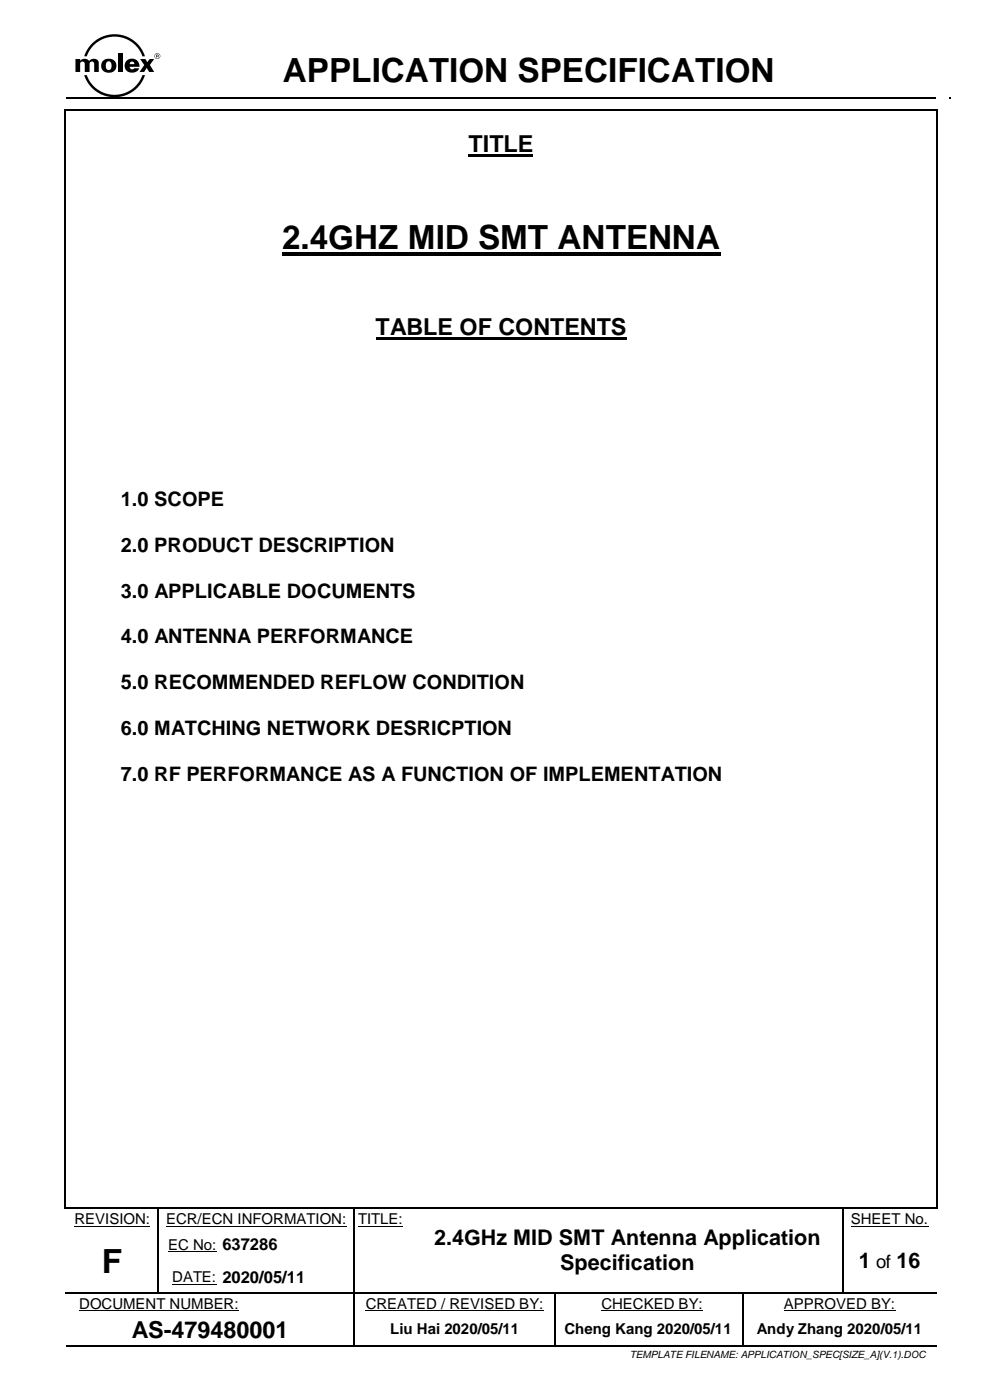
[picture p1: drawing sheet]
<svg xmlns="http://www.w3.org/2000/svg" width="210mm" height="297mm" viewBox="0 0 210 297" stroke-linecap="round" stroke-linejoin="round" font-family="sans-serif">
<g fill="#000">
<path d="M16 12.5h1v.4l.1-.1a1.28 1.28 0 0 1 1.8 .1 1.16 1.16 0 0 1 2.1 .3v2.1h-1v-1.8a.49 .49 0 0 0-.5-.4 .49 .49 0 0 0-.5 .4v1.8h-1v-1.8a.49 .49 0 0 0-.5-.4 .49 .49 0 0 0-.5 .4v1.8h-1z" fill-rule="evenodd"/>
<path d="M22.7 13.1h.1a.74 .74 0 0 1 .8 .2 .74 .74 0 0 1 .1 .8 .62 .62 0 0 1-.6 .8 .62 .62 0 0 1-.7-.8l.1-.5zM21.8 13a1.59 1.59 0 0 0 1 2.4 1.59 1.59 0 0 0 1.9-1.8 1.71 1.71 0 0 0-2.9-.6z" fill-rule="evenodd"/>
<path d="M19.5 9.3a6.8 6.8 0 0 1 11.3 2.6h-.6a6.3 6.3 0 0 0-5.9-4.1 6.3 6.3 0 0 0-5.9 4.1h-.5l.6-1.4z" fill-rule="evenodd"/>
<path d="M25 11.3h1v4h-1z" fill-rule="evenodd"/>
<path d="M26.8 13a1.57 1.57 0 0 0 .5 2.3 1.57 1.57 0 0 0 2.2-.8h-1a.51 .51 0 0 1-.6 .2 .51 .51 0 0 1-.4-.5h2.1a1.61 1.61 0 0 0-1-1.6 1.61 1.61 0 0 0-1.8 .4zM27.7 13.2l.3-.1a.49 .49 0 0 1 .5 .5h-1z" fill-rule="evenodd"/>
<path d="M17.9 15.9h.5a6.3 6.3 0 0 0 5.9 4.2 6.3 6.3 0 0 0 5.9-4.2h.6a6.8 6.8 0 0 1-6.5 4.7 6.8 6.8 0 0 1-6.4-4.7z" fill-rule="evenodd"/>
<path d="M29.7 12.5h1.1l.5 .7 .4-.7h1l-.9 1.3 .9 1.5h-1.1l-.5-.9-.5 .9h-1l1-1.5z" fill-rule="evenodd"/>
<path d="M32.7 11.9a.65 .65 0 0 1 1.3 0 .65 .65 0 0 1-1.3 0zM32.8 11.9a.55 .55 0 0 0 1.1 0 .55 .55 0 0 0-1.1 0z" fill-rule="evenodd"/>
<path d="M33.3 11.7l.2 .1-.2 .1zM33.1 11.6v.6h.2v-.2l.4 .2-.1-.6z" fill-rule="evenodd"/>
<path d="M13.6 23.1h.4v.4h-.4z" fill-rule="evenodd"/>
<path d="M13.6 23.1h.4v.4h-.4z" fill-rule="evenodd"/>
<path d="M14 20.7h.3v.3h-.3z" fill-rule="evenodd"/>
<path d="M14 20.7h.3v.3h-.3z" fill-rule="evenodd"/>
<path d="M99.4 32.8h13.7v.5h-13.7z" fill-rule="evenodd"/>
<path d="M198.6 23.1h.4v.4h-.4z" fill-rule="evenodd"/>
<path d="M198.6 23.1h.4v.4h-.4z" fill-rule="evenodd"/>
<path d="M201.4 20.7h.3v.3h-.3z" fill-rule="evenodd"/>
<path d="M201.4 20.7h.3v.3h-.3z" fill-rule="evenodd"/>
<path d="M59.8 53.5h93v.8h-93z" fill-rule="evenodd"/>
<path d="M79.7 71.5h53.2v.5h-53.2z" fill-rule="evenodd"/>
<path d="M13.6 256.1h.4v.3h-.4z" fill-rule="evenodd"/>
<path d="M13.6 256.1h.4v.3h-.4z" fill-rule="evenodd"/>
<path d="M33.5 256.4h.2v.3h-.2z" fill-rule="evenodd"/>
<path d="M33.5 256.1h.3v.3h-.3z" fill-rule="evenodd"/>
<path d="M75 256.4h.3v.3h-.3z" fill-rule="evenodd"/>
<path d="M75 256.1h.4v.3h-.4z" fill-rule="evenodd"/>
<path d="M87.4 256.1h.3v.3h-.3z" fill-rule="evenodd"/>
<path d="M178.8 256.4h.2v.3h-.2z" fill-rule="evenodd"/>
<path d="M178.8 256.1h.3v.3h-.3z" fill-rule="evenodd"/>
<path d="M198.5 256.1h.3v.3h-.3z" fill-rule="evenodd"/>
<path d="M198.6 256.1h.4v.3h-.4z" fill-rule="evenodd"/>
<path d="M198.6 256.1h.4v.3h-.4z" fill-rule="evenodd"/>
<path d="M33.5 260.4h.2v.9h-.2z" fill-rule="evenodd"/>
<path d="M33.5 267.3h.2v.9h-.2z" fill-rule="evenodd"/>
<path d="M33.5 274.2h.2v.2h-.2z" fill-rule="evenodd"/>
<path d="M45.9 274.2h.3v.2h-.3z" fill-rule="evenodd"/>
<path d="M75 278.5h.3v.8h-.3z" fill-rule="evenodd"/>
<path d="M75 260.4h.3v.9h-.3z" fill-rule="evenodd"/>
<path d="M75 267.3h.3v.9h-.3z" fill-rule="evenodd"/>
<path d="M75 274.2h.3v.5h-.3z" fill-rule="evenodd"/>
<path d="M87.4 274.2h.2v.2h-.2z" fill-rule="evenodd"/>
<path d="M117.6 278.5h.4v.8h-.4z" fill-rule="evenodd"/>
<path d="M117.7 274.4h.2v.3h-.2z" fill-rule="evenodd"/>
<path d="M117.7 274.2h.2v.2h-.2z" fill-rule="evenodd"/>
<path d="M157.5 274.4h.3v.3h-.3z" fill-rule="evenodd"/>
<path d="M157.5 274.2h.3v.2h-.3z" fill-rule="evenodd"/>
<path d="M157.5 278.5h.3v.8h-.3z" fill-rule="evenodd"/>
<path d="M178.8 260.4h.2v.9h-.2z" fill-rule="evenodd"/>
<path d="M178.8 267.3h.2v.9h-.2z" fill-rule="evenodd"/>
<path d="M178.8 274.2h.2v.2h-.2z" fill-rule="evenodd"/>
<path d="M75 285.4h.3v.3h-.3z" fill-rule="evenodd"/>
<path d="M117.6 285.4h.4v.3h-.4z" fill-rule="evenodd"/>
<path d="M157.5 285.4h.4v.3h-.4z" fill-rule="evenodd"/>
<path d="M198.5 285.4h.3v.3h-.3z" fill-rule="evenodd"/>
</g>
<path d="M13.8 23.5v232.6M14 23.3h184.6M14.3 20.9h184.3M198.8 23.5v232.6M14 256.2h184.6M75.2 279.3v6.1M117.8 279.3v6.1M14 285.5h61M75.3 285.5h42.3M118 285.5h39.5M157.9 285.5h40.6" fill="none" stroke="#000" stroke-width=".34"/>
<path d="M15.8 260.1h16M16.8 278.1h33.9M35.2 260.1h38.3M35.7 265.6h10.2M36.5 272.5h9.4M76 260.1h9.5M77.6 278.1h37.7M127.6 278.1h21.5M166.3 278.1h23.6M180.5 260.1h16.4" fill="none" stroke="#000" stroke-width=".21"/>
<g fill="none" stroke="#000" stroke-width=".25">
<path d="M33.6 256.7v3.7M75.2 256.7v3.7M178.9 256.7v3.7M14 274.3h19.5M33.6 261.3v6M33.6 268.2v6M33.7 274.3h12.2M46.2 274.3h28.8M75.2 261.3v6M75.2 268.2v6M75.2 274.7v3.8M75.3 274.3h12.1"/>
<path d="M87.6 274.3h30.1M117.8 274.7v3.8M117.9 274.3h39.6M157.6 274.7v3.8M157.6 279.3v6.1M157.8 274.3h21M178.9 261.3v6M178.9 268.2v6M179 274.3h19.6"/>
</g>
<g font-size="7.1">
<text x="60" y="17.4">APPLICATION SPECIFICATION</text>
<text x="59.8" y="52.8">2.4GHZ MID SMT ANTENNA</text>
<text x="21.6" y="270">F</text>
</g>
<g font-size="5">
<text x="99.4" y="32.3">TITLE</text>
<text x="79.7" y="71">TABLE OF CONTENTS</text>
<text x="27.9" y="283.8">AS-479480001</text>
</g>
<g font-size="4.6">
<text x="92.1" y="264.2">2.4GHz MID SMT Antenna Application</text>
<text x="118.9" y="269.4">Specification</text>
<text x="182.2" y="269.1">1</text>
<text x="190.2" y="269.1">16</text>
</g>
<g font-size="4.2">
<text x="25.6" y="107.3">1.0 SCOPE</text>
<text x="25.6" y="117">2.0 PRODUCT DESCRIPTION</text>
<text x="25.6" y="126.8">3.0 APPLICABLE DOCUMENTS</text>
<text x="25.6" y="136.5">4.0 ANTENNA PERFORMANCE</text>
<text x="25.6" y="146.2">5.0 RECOMMENDED REFLOW CONDITION</text>
<text x="25.6" y="156">6.0 MATCHING NETWORK DESRICPTION</text>
<text x="25.6" y="165.7">7.0 RF PERFORMANCE AS A FUNCTION OF IMPLEMENTATION</text>
</g>
<text font-size="3.9" x="185.8" y="269.1">of</text>
<g font-size="3.2">
<text x="15.8" y="259.7">REVISION:</text>
<text x="35.2" y="259.7">ECR/ECN INFORMATION:</text>
<text x="76" y="259.7">TITLE:</text>
<text x="180.5" y="259.7">SHEET No.</text>
<text x="35.7" y="265.2">EC No: 637286</text>
<text x="36.5" y="272.1">DATE: 2020/05/11</text>
<text x="16.8" y="277.7">DOCUMENT NUMBER:</text>
<text x="77.6" y="277.7">CREATED / REVISED BY:</text>
<text x="127.6" y="277.7">CHECKED BY:</text>
<text x="166.3" y="277.7">APPROVED BY:</text>
<text x="82.8" y="283">Liu Hai 2020/05/11</text>
<text x="119.7" y="283">Cheng Kang 2020/05/11</text>
<text x="160.5" y="283">Andy Zhang 2020/05/11</text>
</g>
<text font-size="2.1" x="133.6" y="288.2">TEMPLATE FILENAME: APPLICATION_SPEC[SIZE_A](V.1).DOC</text>
</svg>
